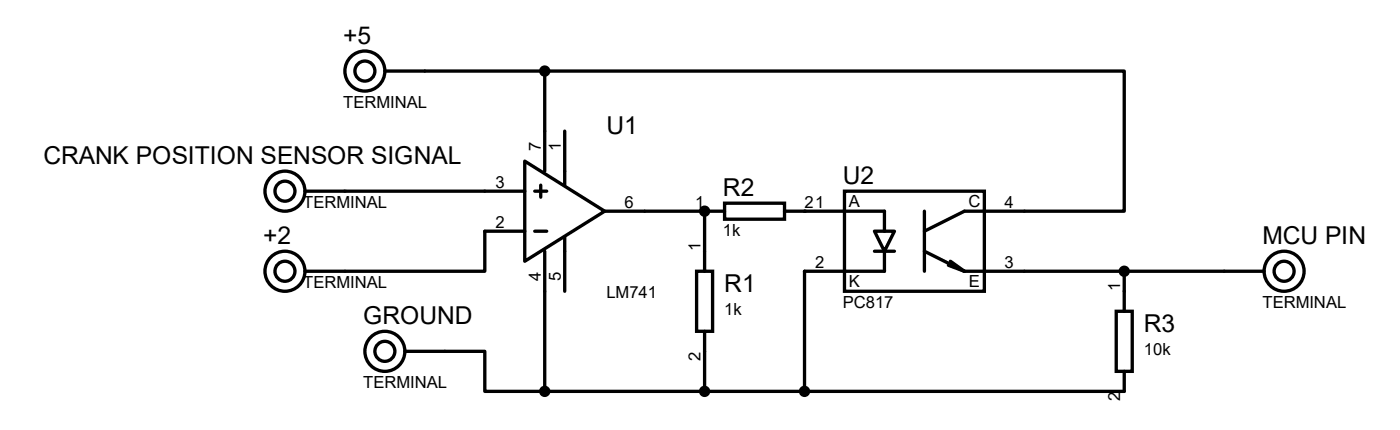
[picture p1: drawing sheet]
<svg xmlns="http://www.w3.org/2000/svg" width="178mm" height="55mm" viewBox="0 0 178 55" stroke-linecap="round" stroke-linejoin="round" font-family="sans-serif">
<g fill="#000">
<circle cx="89.6" cy="26.8" r=".21"/>
<circle cx="102.3" cy="26.8" r=".21"/>
</g>
<g fill="none" stroke="#000" stroke-width=".42">
<path d="M48.9 9h20.3M69.2 9h73.7v17.8h-20.3l-5.1 2.5M69.2 9v12.7M71.8 16.6v6.9M38.8 24.3h27.9M66.7 20.4l10.2 6.4-10.2 6.3zM66.7 29.3h-5.1v5.1h-22.8M68 24.3h1.5M68 29.3h1.5M68.7 23.5v1.5M69.2 31.9v17.8M71.8 30.1v6.9"/>
<path d="M76.9 26.8h15.2M88.5 34.4h2.1v7.6h-2.1zM89.6 26.8v7.6M92.1 25.8h7.6v2h-7.6zM99.7 26.8h12.7v2.5M107.3 24.3h17.8v12.7h-17.8zM111.2 29.3h2.5l-1.3 2.6zM111.2 31.9h2.5M112.4 31.9v2.5h-10.1v15.3M117.5 26.8v7.6M117.5 31.9l5.1 2.5M120.5 33.7l2.1 .7"/>
<path d="M120.8 33.1l1.8 1.3M122.6 34.4h38.1M141.9 39.5h2v7.6h-2zM142.9 34.4v5.1M51.5 44.6h10.1v5.1h7.6M89.6 42v7.7M142.9 47.1v2.6h-73.7"/>
<circle cx="46.4" cy="9" r="2.54"/>
<circle cx="46.4" cy="9" r="1.27"/>
<circle cx="36.2" cy="24.3" r="2.54"/>
<circle cx="36.2" cy="34.4" r="2.54"/>
<circle cx="36.2" cy="24.3" r="1.27"/>
<circle cx="36.2" cy="34.4" r="1.27"/>
<circle cx="163.2" cy="34.4" r="2.54"/>
<circle cx="163.2" cy="34.4" r="1.27"/>
<circle cx="48.9" cy="44.6" r="2.54"/>
<circle cx="48.9" cy="44.6" r="1.27"/>
</g>
<g fill="#000" stroke="#000" stroke-width=".42">
<circle cx="69.2" cy="9" r=".51"/>
<circle cx="89.6" cy="26.8" r=".51"/>
<circle cx="142.9" cy="34.4" r=".51"/>
<circle cx="69.2" cy="49.7" r=".51"/>
<circle cx="89.6" cy="49.7" r=".51"/>
<circle cx="102.3" cy="49.7" r=".51"/>
</g>
<g font-size="3.1">
<text x="43.6" y="5.6">+5</text>
<text x="77.1" y="17">U1</text>
<text x="5.5" y="20.8">CRANK POSITION SENSOR SIGNAL</text>
<text x="107.1" y="23.4">U2</text>
<text x="91.9" y="24.9">R2</text>
<text x="33.5" y="31">+2</text>
<text x="160.5" y="31">MCU PIN</text>
<text x="46.2" y="41.1">GROUND</text>
<text x="92.1" y="37">R1</text>
<text x="145.4" y="42.1">R3</text>
</g>
<g font-size="2.1">
<text x="43.6" y="13.7">TERMINAL</text>
<text x="63" y="23.9">3</text>
<text x="68.7" y="19.2" transform="rotate(-90 68.7 19.2)">7</text>
<text x="71.3" y="19.2" transform="rotate(-90 71.3 19.2)">1</text>
<text x="38.5" y="26.4">TERMINAL</text>
<text x="63" y="29">2</text>
<text x="79.4" y="26.4">6</text>
<text x="88.4" y="26.4">1</text>
<text x="91.9" y="30">1k</text>
<text x="102.3" y="26.4">21</text>
<text x="107.9" y="26.3">A</text>
<text x="123.1" y="26.3">C</text>
<text x="127.7" y="26.4">4</text>
<text x="68.7" y="35.6" transform="rotate(-90 68.7 35.6)">4</text>
<text x="71.3" y="35.6" transform="rotate(-90 71.3 35.6)">5</text>
<text x="89.1" y="31.9" transform="rotate(-90 89.1 31.9)">1</text>
<text x="103.6" y="34">2</text>
<text x="127.7" y="34">3</text>
<text x="38.5" y="36.6">TERMINAL</text>
<text x="77.1" y="37.8">LM741</text>
<text x="92.1" y="40">1k</text>
<text x="107.1" y="39.1">PC817</text>
<text x="107.9" y="36.4">K</text>
<text x="123.1" y="36.4">E</text>
<text x="142.4" y="37" transform="rotate(-90 142.4 37)">1</text>
<text x="160.5" y="39.1">TERMINAL</text>
<text x="89.1" y="45.8" transform="rotate(-90 89.1 45.8)">2</text>
<text x="145.4" y="45">10k</text>
<text x="46.2" y="49.3">TERMINAL</text>
<text x="142.4" y="50.8" transform="rotate(-90 142.4 50.8)">2</text>
</g>
</svg>
